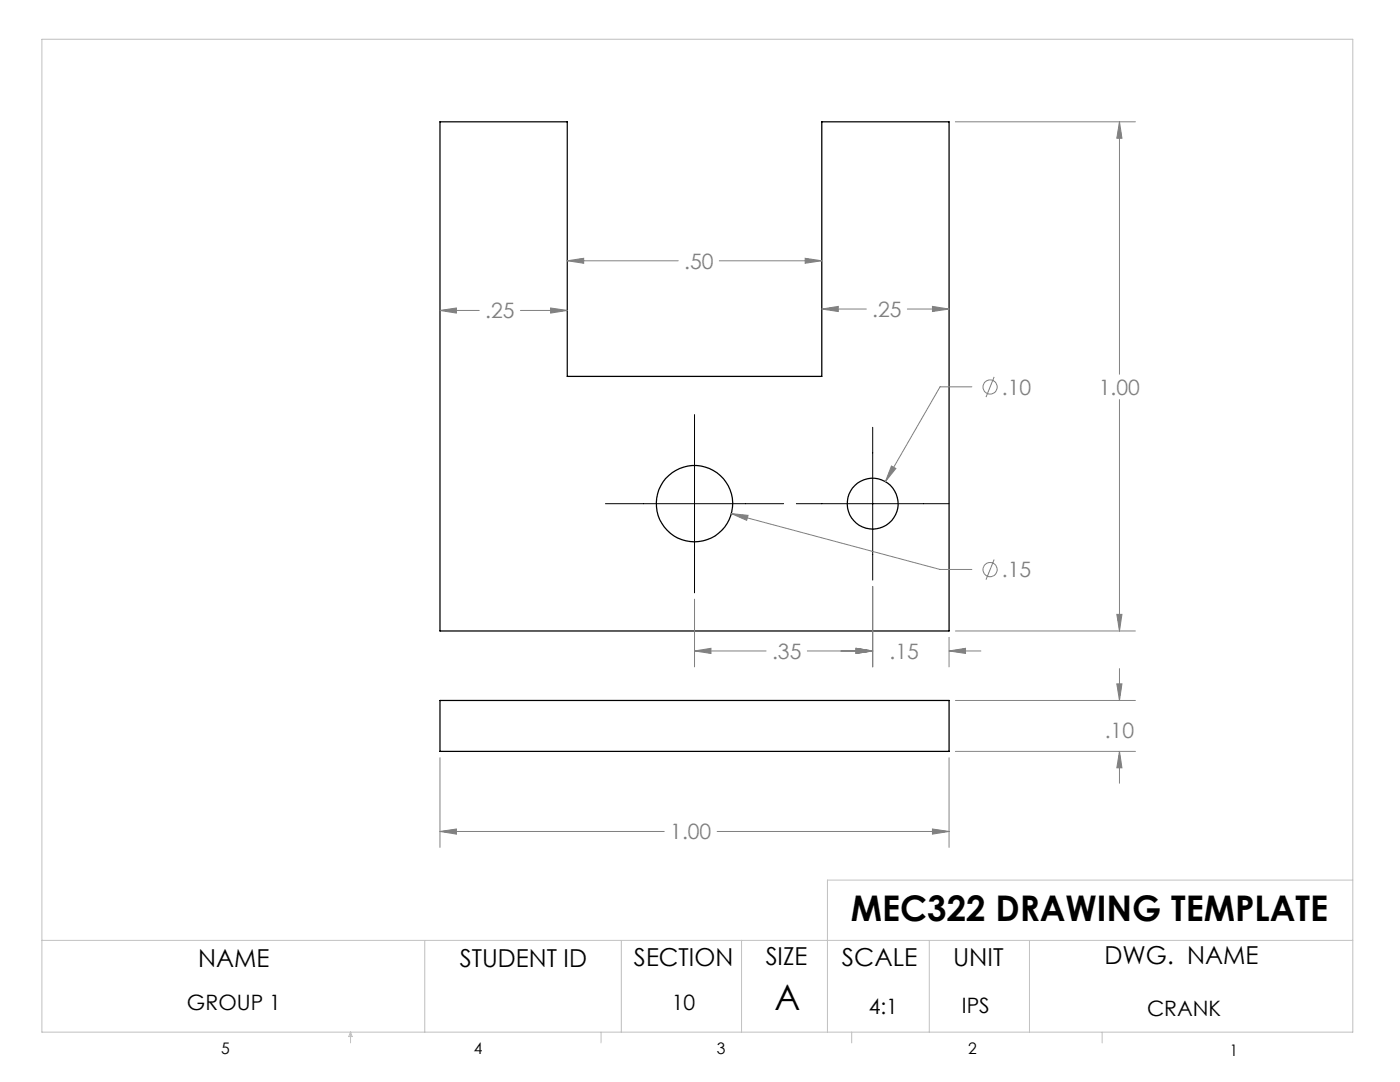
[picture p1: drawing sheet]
<svg xmlns="http://www.w3.org/2000/svg" width="279mm" height="216mm" viewBox="0 0 279 216" stroke-linecap="round" stroke-linejoin="round" font-family="sans-serif">
<g fill="none" stroke="#000" stroke-width=".25">
<path d="M87.8 24.3h25.4v50.8h50.8v-50.8h25.4v101.6h-101.6zM87.8 139.8h101.6v10.1h-101.6z"/>
<circle cx="138.6" cy="100.5" r="7.6"/>
<circle cx="174.1" cy="100.5" r="5.1"/>
</g>
<g fill="none" stroke="#808080" stroke-width=".2">
<path d="M190.7 24.3h35.9M223.4 24.3l.5 3.3h-1zM223.4 24.3v50.4M113.2 52l3.3-.5v1zM113.2 52h22.2M143.5 52h20.5M160.7 51.5l3.3 .5-3.3 .5zM87.8 61.9l3.3-.4v1zM87.8 61.9h7.8M103.9 61.9h9.3M109.9 61.5l3.3 .4-3.3 .6zM164 61.7l3.3-.6v1.1z"/>
<path d="M164 61.7h8.9M181.1 61.7h8.3M186.1 61.1l3.3 .6-3.3 .5zM194 77.2h-6.4l-10.9 18.9M198.4 75.2l-1.6 4M223.4 79.7v46.2M177.9 93l.9 .5-2.1 2.6zM138.6 119.6v13.5M145.9 102.5l3.4 .3-.3 1zM145.9 102.5l41.7 11.1h6.4M174.2 117v16.1M198.4 111.7l-1.6 4"/>
<path d="M138.6 129.9l3.3-.5v1zM138.6 129.9h14.3M161.1 129.9h13.1M170.9 129.4l3.3 .5-3.3 .5zM189.4 129.9l3.3-.5v1zM189.4 127.2v5.9M189.4 129.9h6.4M190.7 125.9h35.9M190.7 139.8h35.9M222.9 122.6h1l-.5 3.3zM222.9 136.5h1l-.5 3.3zM223.4 133.4v6.4"/>
<path d="M87.8 151.2v17.9M189.4 151.2v17.9M190.7 149.9h35.9M223.4 149.9l.5 3.3h-1zM223.4 149.9v6.4M87.8 165.9l3.3-.5v1zM87.8 165.9h44.8M143.1 165.9h46.3M186.1 165.4l3.3 .5-3.3 .5z"/>
<circle cx="197.6" cy="77.2" r="1.41"/>
<circle cx="197.6" cy="113.7" r="1.42"/>
</g>
<path d="M138.6 82.7v35.6M174.2 85.3v30.4M120.8 100.5h35.6M158.9 100.5h30.5" fill="none" stroke="#000" stroke-width=".2"/>
<g fill="none" stroke="#c0c0c0" stroke-width=".2">
<path d="M8.4 7.8h261.6v198.2h-261.6zM270 175.6h-104.9v30.4M8.4 187.6h261.6M84.8 187.6v18.4M124 187.6v18.4M148 187.6v18.4M185.5 187.6v18.4M205.5 187.6v18.4M70 206v2.1M70 206l.3 .8h-.7zM119.9 206v2.1M170 206v2.1"/>
<path d="M220 206v2.1"/>
</g>
<path d="M222.9 122.6h1l-.5 3.3zM223.4 24.3l.5 3.3h-1zM177.9 93l-1.2 3.1 2.1-2.6zM145.9 102.5l3.1 1.3 .3-1zM170.9 129.4l3.3 .5-3.3 .5zM189.4 129.9l3.3-.5v1zM138.6 129.9l3.3-.5v1zM170.9 129.4l3.3 .5-3.3 .5zM160.7 51.5l3.3 .5-3.3 .5zM113.2 52l3.3-.5v1zM186.1 61.1l3.3 .6-3.3 .5zM164 61.7l3.3-.6v1.1zM87.8 61.9l3.3-.4v1zM109.9 61.5l3.3 .4-3.3 .6zM87.8 165.9l3.3-.5v1zM186.1 165.4l3.3 .5-3.3 .5zM222.9 136.5h1l-.5 3.3zM223.4 149.9l.5 3.3h-1z" fill="#808080"/>
<g font-size="7.1">
<text x="169.8" y="183.8">MEC322 DRAWING TEMPLATE</text>
<text x="154.6" y="201.6">A</text>
</g>
<g font-size="4.9">
<text x="39.6" y="193">NAME</text>
<text x="91.8" y="193">STUDENT ID</text>
<text x="126.5" y="192.7">SECTION</text>
<text x="152.8" y="192.6">SIZE</text>
<text x="168" y="192.8">SCALE</text>
<text x="190.2" y="192.7">UNIT</text>
<text x="220.4" y="192.4">DWG. NAME</text>
</g>
<g font-size="4.2" fill="#808080">
<text x="136.5" y="53.6">.50</text>
<text x="96.8" y="63.5">.25</text>
<text x="174.1" y="63.2">.25</text>
<text x="199.9" y="78.8">.10</text>
<text x="219.3" y="78.8">1.00</text>
<text x="199.9" y="115.2">.15</text>
<text x="154.1" y="131.5">.35</text>
<text x="177.5" y="131.5">.15</text>
<text x="220.5" y="147.2">.10</text>
<text x="133.8" y="167.5">1.00</text>
</g>
<g font-size="4.2">
<text x="37.3" y="201.6">GROUP 1</text>
<text x="134.1" y="201.6">10</text>
<text x="173.4" y="202.3">4:1</text>
<text x="192" y="202.1">IPS</text>
<text x="228.9" y="202.8">CRANK</text>
</g>
<g font-size="3.2">
<text x="44.2" y="210.4">5</text>
<text x="94.6" y="210.3">4</text>
<text x="143.1" y="210.4">3</text>
<text x="193.2" y="210.3">2</text>
<text x="245.4" y="210.6">1</text>
</g>
</svg>
